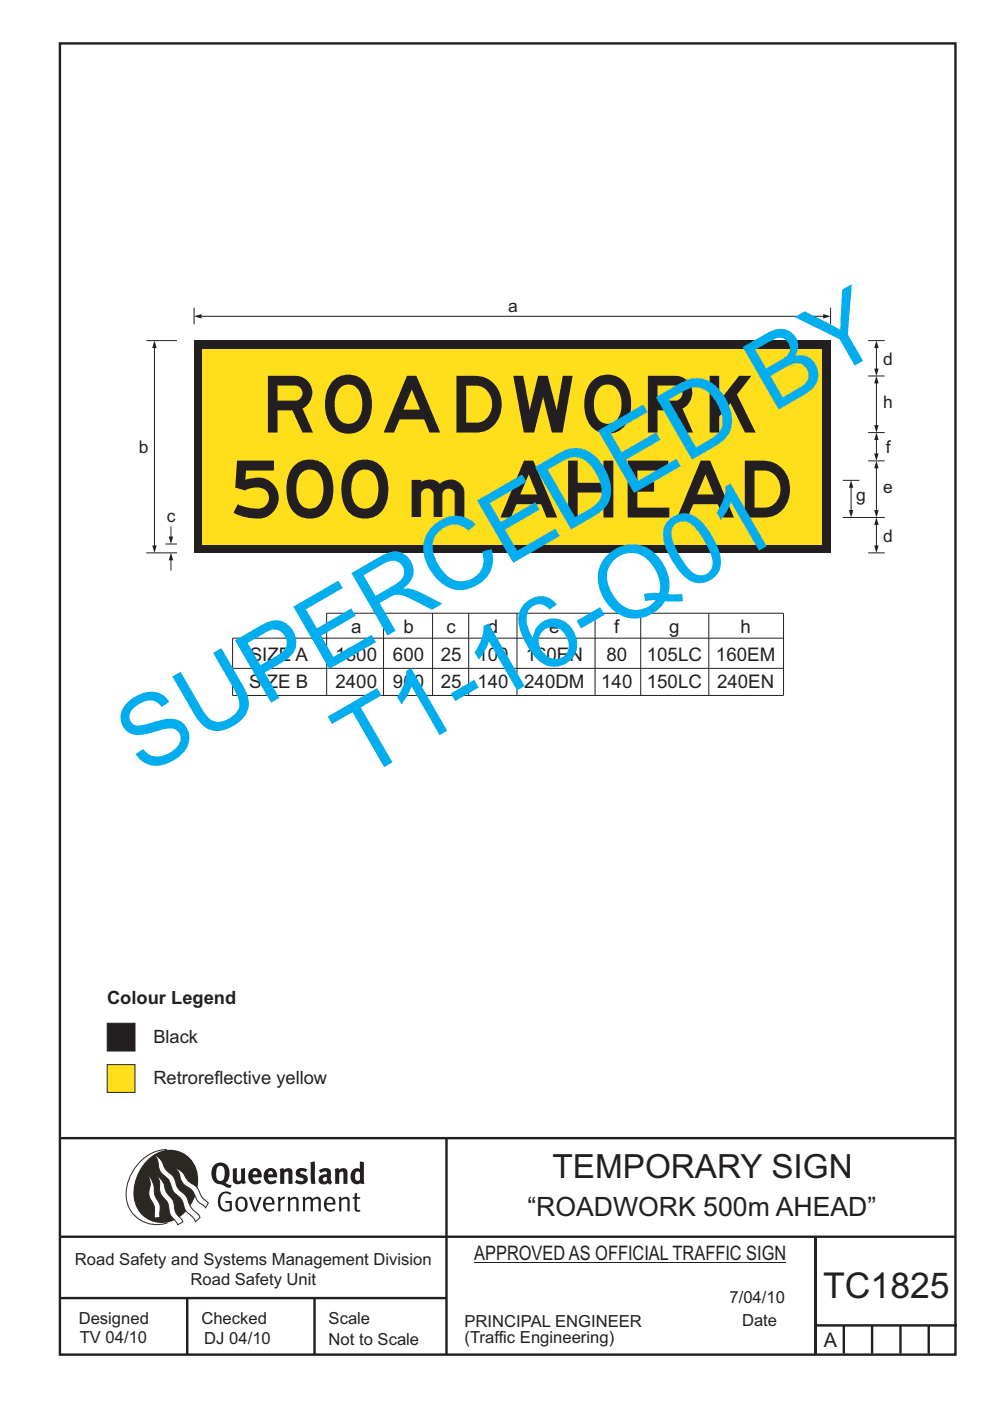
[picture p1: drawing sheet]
<svg xmlns="http://www.w3.org/2000/svg" width="210mm" height="297mm" viewBox="0 0 210 297" stroke-linecap="round" stroke-linejoin="round" font-family="sans-serif">
<g fill="none" stroke="#231f20" stroke-width=".51">
<path d="M12.7 9.2h190v278h-190zM12.7 241.3h189.9M94.7 241.4v45.8M12.7 262.2h190.1M12.7 275.2h82M39.7 275.2v12M66.7 275.2v12M173 262.2v24.8M173 281h30M179 281v6M185 281v6M191 281v6"/>
<path d="M197 281v6"/>
</g>
<path d="M35.4 243.7a9.3 9.3 0 0 0-8.6 8.6 6.5 6.5 0 0 0 8.8 7" fill="none" stroke="#2b2824" stroke-width=".21"/>
<path d="M31.4 245.8a6.1 6.1 0 0 1 6.8-1.6 6.1 6.1 0 0 1 3.8 5.7 9.5 9.5 0 0 1-5.9 9.2 6 6 0 0 1-7.8-6.3 10.3 10.3 0 0 1 3.1-7z" fill-rule="evenodd" fill="#2b2824"/>
<g fill="#fff" stroke="#2b2824" stroke-width=".21">
<path d="M31.6 249.4a1.47 1.47 0 0 1 .7 1.1l.4 1.5a4.1 4.1 0 0 0 1.1 3l.2 1.1v2l-1.2 .2-.1-1a3.9 3.9 0 0 0-.9-3.3 5 5 0 0 1 .1-2.9z" fill-rule="evenodd"/>
<path d="M37.2 247.7l.6 .2a4.2 4.2 0 0 1 1.9 2.3l1.1 .8a3.2 3.2 0 0 1 1.7 2.3l.6 .8 1.1 1-.6 1-.4-.5a3.8 3.8 0 0 1-2-2.6 4.6 4.6 0 0 0-2-1.7 5.1 5.1 0 0 1-1.3-2.8z" fill-rule="evenodd"/>
<path d="M32.8 244.9a3.4 3.4 0 0 1 2 2.5l.8 1a4.3 4.3 0 0 1 2 3.2l.6 .9a5 5 0 0 1 2.1 3.1l.7 .9a2.97 2.97 0 0 1 1.4 1.6l-1 .9a3.2 3.2 0 0 0-1.5-1.8l-.7-.9a4.6 4.6 0 0 0-2.2-3.3 4 4 0 0 1-1-2.4 4 4 0 0 0-1.6-1.7 3.6 3.6 0 0 1-.9-2.7z" fill-rule="evenodd"/>
<path d="M33.4 249.4l.8 .7 .6 1a4.4 4.4 0 0 0 1.7 3.1l.4 .9a3.9 3.9 0 0 0 1.6 3.4l.3 .6-1.1 .6a3.5 3.5 0 0 0-1.4-1.8l-.2-.5a5.9 5.9 0 0 0-1-3.1 3.6 3.6 0 0 1-1.2-3.5z" fill-rule="evenodd"/>
</g>
<g fill="#231f20">
<path d="M46.8 253.1a1.74 1.74 0 0 1 2.3-.1l-.2 .3a1.25 1.25 0 0 0-1.5-.2 1.25 1.25 0 0 0-.7 1.2 1.74 1.74 0 0 0 1.3 2.2l.7-.2v-1.2h-.8l-.1-.5h1.4v2a1.92 1.92 0 0 1-2.2 0 1.92 1.92 0 0 1-.8-2.1l.3-1z" fill-rule="evenodd"/>
<path d="M50.6 254.4a.88 .88 0 0 1 1.1-.1 .88 .88 0 0 1 .3 1.1 .88 .88 0 0 1-.8 1.1l-.5-.2a2.24 2.24 0 0 1-.1-1.9zM50.3 254.1a1.93 1.93 0 0 0 .4 2.7 1.47 1.47 0 0 0 1.5-.4 1.47 1.47 0 0 0 .3-1.6 1.27 1.27 0 0 0-.9-1 1.27 1.27 0 0 0-1.3 .3z" fill-rule="evenodd"/>
<path d="M52.8 253.8l.5-.1 .9 2.6 .8-2.5h.5l-1.1 3.1h-.5z" fill-rule="evenodd"/>
<path d="M56.7 254.2a.72 .72 0 0 1 .8 .1 .72 .72 0 0 1 .2 .7h-1.4zM56.4 253.9a1.74 1.74 0 0 0 .5 3l1.1-.3 .1-.1-.1-.3a.96 .96 0 0 1-1.2 .2 .96 .96 0 0 1-.5-1h1.9a1.25 1.25 0 0 0-.4-1.4 1.25 1.25 0 0 0-1.4-.1z" fill-rule="evenodd"/>
<path d="M58.9 253.9l.5-.2 .1 .5 .4-.4 .6-.1-.2 .6a.67 .67 0 0 0-.8 .6v1.9h-.5z" fill-rule="evenodd"/>
<path d="M61 253.9l.4-.2 .2 .4a.93 .93 0 0 1 1-.4 .93 .93 0 0 1 .7 .8v2.3h-.5v-2.4a.83 .83 0 0 0-1.2 .2v2.2h-.5z" fill-rule="evenodd"/>
<path d="M64.2 253.8l.4-.1 .2 .4a.87 .87 0 0 1 .8-.4 .87 .87 0 0 1 .7 .5h.1a.89 .89 0 0 1 .9-.5 .89 .89 0 0 1 .7 .8v2.3h-.4l-.1-2.5a.87 .87 0 0 0-1.1 .3v2.2h-.5l-.1-2.5a.8 .8 0 0 0-1.1 .3v2.2h-.4z" fill-rule="evenodd"/>
<path d="M69.6 254.2a.72 .72 0 0 1 .8 .1 .72 .72 0 0 1 .2 .7h-1.3zM69.3 253.9a1.74 1.74 0 0 0 .6 3l1.1-.3 .1-.1-.2-.3a.96 .96 0 0 1-1.1 .2 .96 .96 0 0 1-.5-1h1.8a1.25 1.25 0 0 0-.4-1.4 1.25 1.25 0 0 0-1.4-.1z" fill-rule="evenodd"/>
<path d="M71.8 253.9l.5-.2 .2 .4a.93 .93 0 0 1 .9-.4 .93 .93 0 0 1 .8 .8v2.3h-.5l-.1-2.4a.83 .83 0 0 0-1.2 .2v2.2h-.5z" fill-rule="evenodd"/>
<path d="M75.3 253l.5-.1-.1 .9h.8l-.2 .4h-.6v2.2l.2 .1h.5v.3a.76 .76 0 0 1-1.2-.6v-2h-.4v-.4h.4z" fill-rule="evenodd"/>
<path d="M46.2 247.4l.4-.2a.95 .95 0 0 1 1.1 1.3v.3a1.13 1.13 0 0 1-1 1.6 1.39 1.39 0 0 1-.9-1.8l.2-.9zM45.6 246.8a2.61 2.61 0 0 0 .5 4.2l1.1 .2a1.66 1.66 0 0 0 1.7 .6l.3-.6h-.7l-.7-.4a2.7 2.7 0 0 0-.1-4.1 1.97 1.97 0 0 0-2.1 .1z" fill-rule="evenodd"/>
<path d="M49.4 247.8l.8-.2 .1 2.6 .3 .2 .5-.3v-2.3l.9-.2v2.6l.2 .5-.6 .4-.3-.3a1.12 1.12 0 0 1-1.3 .2 1.12 1.12 0 0 1-.6-1.1z" fill-rule="evenodd"/>
<path d="M53.8 248.4l.6-.1 .2 .7h-1zM53 248.2a1.74 1.74 0 0 0 .1 2.4 1.74 1.74 0 0 0 2.3 0l-.3-.5a.85 .85 0 0 1-.9 .3 .85 .85 0 0 1-.6-.8h1.9a1.47 1.47 0 0 0-.7-1.8 1.47 1.47 0 0 0-1.8 .4z" fill-rule="evenodd"/>
<path d="M57.1 248.4l.5-.1 .3 .7h-1zM56.2 248.2a1.74 1.74 0 0 0 .1 2.4 1.74 1.74 0 0 0 2.4 0l-.3-.5a.85 .85 0 0 1-1 .3 .85 .85 0 0 1-.5-.8h1.9a1.47 1.47 0 0 0-.7-1.8 1.47 1.47 0 0 0-1.9 .4z" fill-rule="evenodd"/>
<path d="M59.3 247.9l.8-.3 .2 .4a.99 .99 0 0 1 1.1-.3 .99 .99 0 0 1 .6 .9v2.4h-.8l-.1-2.5a.56 .56 0 0 0-.8 .2v2.3h-.9z" fill-rule="evenodd"/>
<path d="M62.9 248.1a1.97 1.97 0 0 1 2.3-.2l-.4 .6a.7 .7 0 0 0-1.1 .2l.4 .2a1.06 1.06 0 0 1 1.2 1 1.06 1.06 0 0 1-.9 1.1 2.32 2.32 0 0 1-1.8-.3l.3-.6 .1 .1a.86 .86 0 0 0 1.4-.1 .85 .85 0 0 0-.9-.5 .94 .94 0 0 1-.6-1.5z" fill-rule="evenodd"/>
<path d="M68.6 249.8l.7-.2v.7l-.6 .2-.2-.5zM67.6 248.1l.5 .6a1.1 1.1 0 0 1 1.2-.2v.5a1.27 1.27 0 0 0-1.3 .2 1.27 1.27 0 0 0-.3 1.4 1.24 1.24 0 0 0 1.9 .2l.4 .4 .4-.6a1.3 1.3 0 0 1-.2-1.4 1.22 1.22 0 0 0-.4-1.4 2.31 2.31 0 0 0-2.2 .3z" fill-rule="evenodd"/>
<path d="M71 247.9l.7-.3 .2 .4a.99 .99 0 0 1 1.1-.3 .99 .99 0 0 1 .7 .9v2.4h-.9v-2.5a.56 .56 0 0 0-.8 .2v2.3h-.9z" fill-rule="evenodd"/>
<path d="M75.6 248.4h.3l.4 .2v1.6l-.6 .2a1.49 1.49 0 0 1-.1-2zM76.3 246.2v1.7a1.43 1.43 0 0 0-1.5 .2 1.43 1.43 0 0 0-.4 1.4 1.33 1.33 0 0 0 .6 1.4 1.33 1.33 0 0 0 1.5-.1v.2h.8l-.1-4.6z" fill-rule="evenodd"/>
<path d="M65.9 246.4l.8-.2 .2 4.8h-.8l-.2-1.1z" fill-rule="evenodd"/>
</g>
<path d="M100.6 267.7h66.2" fill="none" stroke="#231f20" stroke-width=".21"/>
<path d="M22.7 225.7h5.9v5.9h-5.9z" fill-rule="evenodd" fill="#ffdf1b" stroke="#231f20" stroke-width=".21"/>
<path d="M22.7 216.9h5.9v5.9h-5.9z" fill-rule="evenodd" fill="#231f20" stroke="#231f20" stroke-width=".21"/>
<path d="M42 67.1h133.3" fill="none" stroke="#231f20" stroke-width=".21"/>
<g fill="#231f20">
<path d="M41.1 67.1l1.6-.5v.9z"/>
<path d="M174.6 66.6l1.6 .5-1.6 .4z"/>
</g>
<path d="M41.2 65.2v3.6M176.2 65.2v3.6M184.1 117.2h3.5M185.9 110.6v5.8" fill="none" stroke="#231f20" stroke-width=".21"/>
<g fill="#231f20">
<path d="M185.9 109.7l.5 1.6h-1z"/>
<path d="M185.4 115.6h1l-.5 1.6z"/>
</g>
<path d="M184.1 79.7h3.5M185.9 73.1v5.8M178.8 109.7h8.8" fill="none" stroke="#231f20" stroke-width=".21"/>
<g fill="#231f20">
<path d="M185.9 72.2l.5 1.6h-1z"/>
<path d="M185.4 78.1h1l-.5 1.6z"/>
</g>
<path d="M184.1 72.2h3.5M185.9 80.6v10.3" fill="none" stroke="#231f20" stroke-width=".21"/>
<g fill="#231f20">
<path d="M185.9 79.7l.5 1.6h-1z"/>
<path d="M185.4 90.1h1l-.5 1.6z"/>
</g>
<path d="M185.9 98.6v10.3" fill="none" stroke="#231f20" stroke-width=".21"/>
<g fill="#231f20">
<path d="M185.9 97.7l.5 1.6h-1z"/>
<path d="M185.4 108.1h1l-.5 1.6z"/>
</g>
<path d="M184.1 91.7h3.5M184.1 97.7h3.5M185.9 92.6v4.3" fill="none" stroke="#231f20" stroke-width=".21"/>
<g fill="#231f20">
<path d="M185.9 91.7l.5 1.6h-1z"/>
<path d="M185.4 96.1h1l-.5 1.6z"/>
</g>
<path d="M178.8 101.8h3.5M180.5 102.7v6.2" fill="none" stroke="#231f20" stroke-width=".21"/>
<g fill="#231f20">
<path d="M180.5 101.8l.5 1.6h-.9z"/>
<path d="M180.1 108.1h.9l-.5 1.6z"/>
</g>
<path d="M32.8 73.1v43.3" fill="none" stroke="#231f20" stroke-width=".21"/>
<g fill="#231f20">
<path d="M32.3 115.6h.9l-.4 1.6z"/>
<path d="M32.8 72.2l.4 1.6h-.9z"/>
</g>
<path d="M31 72.2h6.5M31 117.2h6.5M35.1 115.3h2.4M36.3 111.6v2.9" fill="none" stroke="#231f20" stroke-width=".21"/>
<path d="M35.8 113.8h.9l-.4 1.6z" fill="#231f20"/>
<path d="M36.3 118.1v2.9" fill="none" stroke="#231f20" stroke-width=".21"/>
<path d="M36.3 117.2l.4 1.6h-.9z" fill="#231f20"/>
<path d="M41.2 72.2h135v45h-135z" fill="#231f20"/>
<path d="M42.9 74h131.3v41.4h-131.3z" fill="#ffdf1b"/>
<path d="M69.2 130h97v17.5h-116.9v-12.2h116.9M69.3 130v17.5M81.3 130v17.5M91.7 130v17.5M99.4 130v17.5M109.7 130v17.5M126.2 130v17.5M135.9 130v17.5M150.3 130v17.5M49.3 141.7h116.9" fill="none" stroke="#231f20" stroke-width=".21"/>
<g font-size="21.3" fill="#00aeef">
<text x="30.4" y="164.6" transform="rotate(-30 30.4 164.6)">SUPERCEDED BY</text>
<text x="76.7" y="165.4" transform="rotate(-30 76.7 165.4)">T1-16-Q01</text>
</g>
<g font-size="12" fill="#231f20">
<text x="56.8" y="91.7">ROADWORK</text>
<text x="49.5" y="109.7">500</text>
<text x="106.2" y="109.7">AHEAD</text>
</g>
<text font-size="7.9" fill="#231f20" x="87.4" y="109.7">m</text>
<text font-size="7.5" fill="#231f20" x="174.6" y="275.1">TC1825</text>
<text font-size="7.1" fill="#231f20" x="117.2" y="249.7">TEMPORARY SIGN</text>
<text font-size="5.6" fill="#231f20" x="111.9" y="257.8">“ROADWORK 500m AHEAD”</text>
<g font-size="4.2" fill="#231f20">
<text x="100.6" y="267.2">APPROVED AS OFFICIAL TRAFFIC SIGN</text>
<text x="174.7" y="285.6">A</text>
</g>
<g font-size="4" fill="#231f20">
<text x="74.5" y="134.3">a</text>
<text x="85.6" y="134.3">b</text>
<text x="94.7" y="134.3">c</text>
<text x="103.5" y="134.3">d</text>
<text x="116.5" y="134.3">e</text>
<text x="130.3" y="134.3">f</text>
<text x="141.9" y="134.3">g</text>
<text x="157" y="134.3">h</text>
<text x="53" y="140.1">SIZE A</text>
<text x="71.2" y="140.1">1800</text>
<text x="83.4" y="140.1">600</text>
<text x="93.5" y="140.1">25</text>
<text x="101.3" y="140.1">100</text>
<text x="111.5" y="140.1">160EN</text>
<text x="128.6" y="140.1">80</text>
<text x="137.2" y="140.1">105LC</text>
<text x="151.9" y="140.1">160EM</text>
<text x="52.9" y="145.9">SIZE B</text>
<text x="71.2" y="145.8">2400</text>
<text x="83.4" y="145.8">900</text>
<text x="93.5" y="145.8">25</text>
<text x="101.3" y="145.8">140</text>
<text x="111.2" y="145.8">240DM</text>
<text x="127.5" y="145.8">140</text>
<text x="137.2" y="145.8">150LC</text>
<text x="152.1" y="145.8">240EN</text>
</g>
<g font-size="3.9" fill="#231f20">
<text x="22.7" y="212.8">Colour Legend</text>
<text x="32.5" y="221.1">Black</text>
<text x="32.5" y="229.9">Retroreflective yellow</text>
</g>
<g font-size="3.7" fill="#231f20">
<text x="107.8" y="66.2">a</text>
<text x="187.3" y="77.3">d</text>
<text x="187.3" y="86.5">h</text>
<text x="29.4" y="96.1">b</text>
<text x="187.9" y="96.1">f</text>
<text x="181.6" y="106.2">g</text>
<text x="187.3" y="104.5">e</text>
<text x="35.4" y="110.7">c</text>
<text x="187.3" y="114.8">d</text>
</g>
<g font-size="3.5" fill="#231f20">
<text x="15.9" y="268.2">Road Safety and Systems Management Division</text>
<text x="40.4" y="272.5">Road Safety Unit</text>
<text x="16.7" y="280.7">Designed</text>
<text x="42.7" y="280.7">Checked</text>
<text x="69.7" y="280.7">Scale</text>
<text x="98.5" y="281.4">PRINCIPAL ENGINEER</text>
<text x="154.7" y="276.2">7/04/10</text>
<text x="157.4" y="281.2">Date</text>
<text x="16.9" y="284.8">TV 04/10</text>
<text x="43.3" y="284.9">DJ 04/10</text>
<text x="69.7" y="285.2">Not to Scale</text>
<text x="98.5" y="284.8">(Traffic Engineering)</text>
</g>
</svg>
